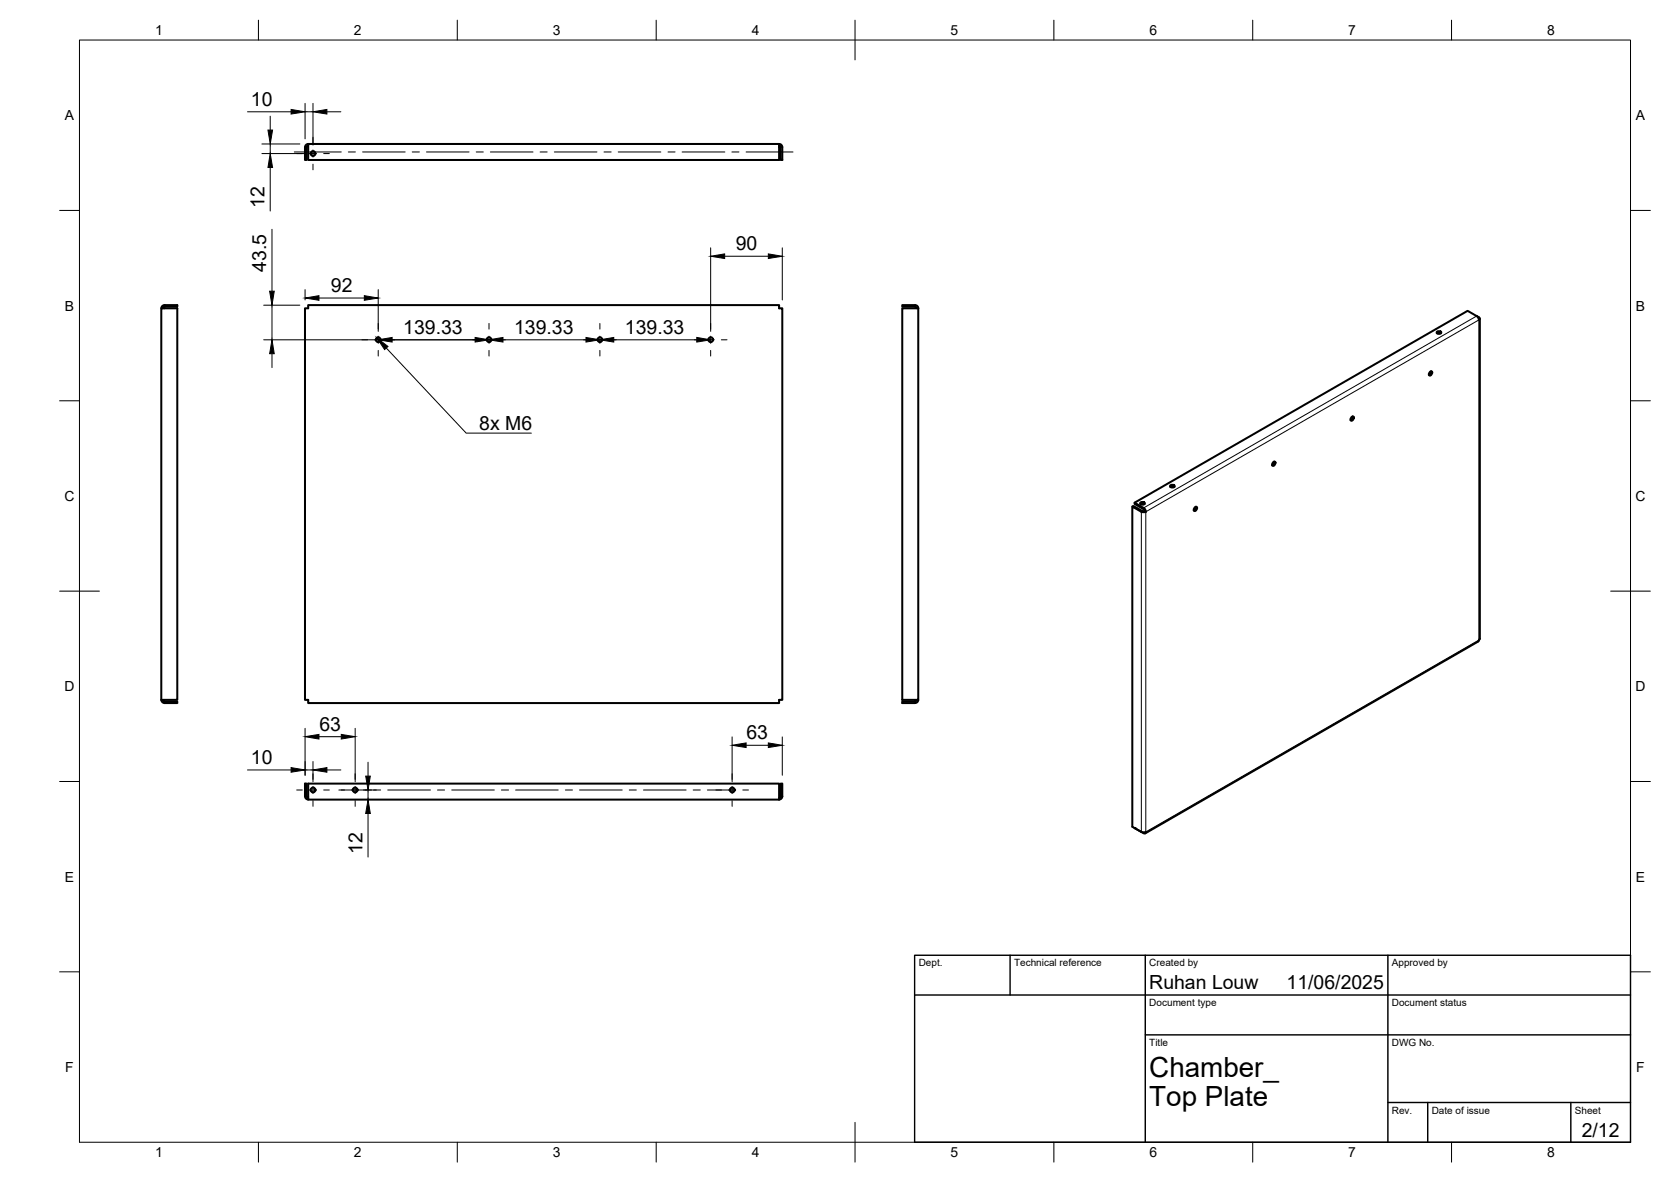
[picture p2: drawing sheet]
<svg xmlns="http://www.w3.org/2000/svg" width="420mm" height="297mm" viewBox="0 0 420 297" stroke-linecap="round" stroke-linejoin="round" font-family="sans-serif">
<!-- layer: Visible -->
<g fill="none" stroke="#000" stroke-width=".51">
<path d="M77.5 36.2h118.4v4h-118.4zM77.5 36.6l-.4 .4M77.5 36.2a.83 .83 0 0 0-.8 .8v3.2h.4v-3.2M195.9 36.2a.79 .79 0 0 1 .8 .8v3.2h-.4v-3.2l-.4-.4M40.6 77.5h4v98.4h-4zM40.6 77.5a.79 .79 0 0 1 .8-.8h3.2v.4h-3.2l-.4 .4M76.7 77.5h.8v-.8h118.4v.8h.8v98.4h-.8v.8h-118.4v-.8h-.8zM226.9 77.5h4v98.4h-4zM230.5 77.5l-.4-.4h-3.2v-.4h3.2a.79 .79 0 0 1 .8 .8M371.3 79.4l.4 .4 .2 .6 .2-.3-.2-.4-2.9-1.6-83.7 48.2M359.5 93.5l.4-.2 .2 .3-.2 .6-.4 .2-.2-.3zM359.8 93.3l-.1 .6-.4 .3"/>
<path d="M361.3 83.7l.5-.2 .5 .2M361.4 83.3l.6-.1 .2 .1 .2 .4-.7 .2-.5-.2zM372.1 80.1v80.4M320.1 116.2l.4-.2 .2 .3-.2 .5-.4 .3-.2-.3zM320.4 116l-.1 .6-.4 .3M339.8 104.9l.4-.3 .2 .3-.2 .6-.4 .2-.2-.3zM340.1 104.6l-.1 .6-.4 .4M284.7 127.3l.3-.1 2.3 1.2h.5M286.7 126.6l.6-.1 .5 .1M286.8 126.2h.6h.3l.1 .4-.7 .2-.4-.2zM287 128.6l-2.3-1.3v80.5l2.3 1.3M287 128.6l.6 .1 .5-.1"/>
<path d="M287.5 127.6l-2.2-1.3v.3l2.2 1.4M287.6 127.9l.2 .5M287.6 127.6l.4 .4 .1 .6-.3-.2M294.2 122.3l.6-.2 .5 .2M294.4 121.9l.5-.1 .3 .1 .2 .4-.8 .2-.4-.2zM300.4 127.6l.4-.3 .2 .3-.2 .6-.4 .2-.2-.3zM300.7 127.4l-.1 .5-.4 .4M40.6 175.9a.79 .79 0 0 0 .8 .8M41 175.9l.4 .4h3.2v.4h-3.2M230.5 175.9l-.4 .4h-3.2v.4h3.2M230.9 175.9a.79 .79 0 0 1-.8 .8M371.7 161.2l-83.7 48.2"/>
<path d="M372.1 160.5l-.4 .7M77.5 196.9h118.4v4h-118.4zM77.1 200.1v-3.2h-.4v3.2a.79 .79 0 0 0 .8 .8M77.1 200.1l.4 .4M195.9 200.5l.4-.4v-3.2h.4v3.2a.79 .79 0 0 1-.8 .8M285.3 208.1l2.2 1.3M287 209l.6 .2 .5-.2M288.1 209l-.1 .4h-.4"/>
<circle cx="78.7" cy="38.6" r=".6"/>
<circle cx="95.1" cy="85.4" r=".6"/>
<circle cx="123" cy="85.4" r=".6"/>
<circle cx="150.8" cy="85.4" r=".6"/>
<circle cx="178.7" cy="85.4" r=".6"/>
<circle cx="78.7" cy="198.5" r=".6"/>
<circle cx="89.3" cy="198.5" r=".6"/>
<circle cx="184.1" cy="198.5" r=".6"/>
</g>
<!-- layer: Visible Narrow -->
<path d="M371.3 79.4l-83.8 48.2v.4M371.9 79.7l-.2 .1M287.3 128.4l-.3 .2v80.5M288.1 128.6l83.8-48.2v80.5l-83.8 48.2zM287.5 209.2v.2" fill="none" stroke="#000" stroke-width=".25"/>
<!-- layer: Visible -->
<circle cx="285.3" cy="208.1" r=".25" fill="#000"/>
<!-- layer: BORDER -->
<g fill="none" stroke="#000" stroke-width=".25">
<path d="M20 10.1h390v276.9h-390zM65 5.1v5M115 5.1v5M165 5.1v5M215 5.1v10M265 5.1v5M315 5.1v5M365 5.1v5M15 52.9h5M410 52.9h5M15 100.7h5M410 100.7h5"/>
<path d="M15 148.6h10M405 148.6h10M15 196.4h5M410 196.4h5M15 244.2h5M410 244.2h5M65 287v5M115 287v5M165 287v5M215 282.1v9.9M265 287v5M315 287v5"/>
<path d="M365 287v5"/>
</g>
<!-- layer: TITLEBLOCK -->
<path d="M230 240.1h180v46.9h-180zM230 250h180M254 240.1v9.9M288 240.1v46.9M349 240.1v46.9M288 260.1h122M349 277.1h61M359 277.1v9.9M395 277.1v9.9" fill="none" stroke="#000" stroke-width=".36"/>
<!-- layer: Smart Centers -->
<g fill="none" stroke="#000" stroke-width=".25">
<path d="M74 38.2h11.8M74.6 38.6h1.4M77.8 38.6h1.8M78.7 34.5v1.4M78.7 37.7v1.8M81.4 38.6h1.4M87.6 38.2h1.8M91.2 38.2h10.7M103.7 38.2h1.8M107.2 38.2h10.7M119.7 38.2h1.8M123.3 38.2h10.7"/>
<path d="M135.8 38.2h1.8M139.4 38.2h10.7M151.9 38.2h1.8M155.4 38.2h10.8M168 38.2h1.7M171.5 38.2h10.7M184 38.2h1.8M187.6 38.2h11.8M78.7 41.3v1.4M91 85.4h1.4M94.2 85.4h1.8M95.1 81.3v1.4"/>
<path d="M95.1 84.5v1.8M95.1 88.1v1.4M97.8 85.4h1.4M118.9 85.4h1.4M122.1 85.4h1.8M123 81.3v1.4M123 84.5v1.8M123 88.1v1.4M125.6 85.4h1.5M146.7 85.4h1.4M149.9 85.4h1.8M150.8 81.3v1.4"/>
<path d="M150.8 84.5v1.8M150.8 88.1v1.4M153.5 85.4h1.4M174.6 85.4h1.4M177.8 85.4h1.8M178.7 81.3v1.4M178.7 84.5v1.8M178.7 88.1v1.4M181.4 85.4h1.4M74.6 198.5h1.4M77.8 198.5h1.8M78.7 194.4v1.5"/>
<path d="M78.7 197.6v1.8M81.4 198.5h1.4M85.2 198.5h8.2M89.3 194.4v1.5M89.3 197.6v1.8M93.9 198.5h1.8M97.5 198.5h10.7M110 198.5h1.8M113.6 198.5h10.7M126.1 198.5h1.8M129.6 198.5h10.8M142.2 198.5h1.7"/>
<path d="M145.7 198.5h10.7M158.2 198.5h1.8M161.8 198.5h10.7M174.3 198.5h1.8M177.9 198.5h7.1M184.1 194.4v1.5M184.1 197.6v1.8M186.8 198.5h1.4M78.7 201.2v1.4M89.3 201.2v1.4M184.1 201.2v1.4"/>
</g>
<!-- layer: FD_Dimensions -->
<g fill="none" stroke="#000" stroke-width=".25">
<path d="M62.2 28.1h11M65.8 36.2h9.6M65.8 38.6h10.8M67.9 29.2v3.5M67.9 36.2v2.4M76.7 26v8.9M76.7 28.1h2M78.7 26v10.5M82.2 28.1h3.5M67.9 42.1v10.9M68.4 57.6v15.6M66.3 76.7h9.1"/>
<path d="M68.4 76.7v8.7M76.7 72.8v2.6M80.2 74.9h11.4M95.1 72.8v10.5M178.7 62.3v21M182.2 64.4h11M196.7 62.3v13.1M66.3 85.4h54.6M68.4 88.9v3.5M126.5 85.4h20.8M154.3 85.4h20.9M62.2 193.5h11"/>
<path d="M76.7 183v11.8M76.7 193.5h2M78.7 191.4v5M80.2 185.1h5.6M82.2 193.5h3.5M89.3 183v13.4M91.4 198.5h3.2M92.5 191.5v3.5M92.5 198.5v2.4M184.1 185.2v11.2M187.6 187.3h5.6M196.7 185.2v9.6"/>
<path d="M92.5 204.4v11"/>
</g>
<g fill="#000" stroke="#000" stroke-width=".25">
<path d="M67.4 32.7h1.1l-.6 3.5zM73.2 27.5l3.5 .6-3.5 .6zM78.7 28.1l3.5-.6v1.2zM67.9 38.6l.6 3.5h-1.1zM67.8 73.2h1.2l-.6 3.5zM76.7 74.9l3.5-.6v1.2zM91.6 74.3l3.5 .6-3.5 .6zM178.7 64.4l3.5-.6v1.2zM193.2 63.8l3.5 .6-3.5 .6zM68.4 85.4l.6 3.5h-1.2zM95.1 85.4l3.5-.6v1.2zM119.5 84.8l3.5 .6-3.5 .6z"/>
<path d="M123 85.4l3.5-.6v1.2zM147.3 84.8l3.5 .6-3.5 .6zM150.8 85.4l3.5-.6v1.2zM175.2 84.8l3.5 .6-3.5 .6zM73.2 192.9l3.5 .6-3.5 .6zM76.7 185.1l3.5-.5v1.1zM78.7 193.5l3.5-.6v1.2zM85.8 184.6l3.5 .5-3.5 .6zM91.9 195h1.2l-.6 3.5zM184.1 187.3l3.5-.6v1.2zM193.2 186.7l3.5 .6-3.5 .6zM92.5 200.9l.6 3.5h-1.2z"/>
</g>
<!-- layer: Hole Notes -->
<path d="M94.7 84.9l2.9 2.2-.9 .7z" fill="#000" stroke="#000" stroke-width=".25"/>
<path d="M97.1 87.5l20.1 21.3h16.4" fill="none" stroke="#000" stroke-width=".25"/>
<g font-size="7">
<text x="289" y="270.6">Chamber_</text>
<text x="289" y="278.1">Top Plate</text>
</g>
<g font-size="4.9">
<text x="63.1" y="26.6">10</text>
<text x="66.5" y="52.2" transform="rotate(-90 66.5 52.2)">12</text>
<text x="185" y="62.9">90</text>
<text x="66.9" y="68.4" transform="rotate(-90 66.9 68.4)">43.5</text>
<text x="83.2" y="73.4">92</text>
<text x="101.4" y="83.9">139.33</text>
<text x="129.3" y="83.9">139.33</text>
<text x="157.1" y="83.9">139.33</text>
<text x="120.5" y="108.1">8x M6</text>
<text x="80.3" y="183.7">63</text>
<text x="187.7" y="185.8">63</text>
<text x="63.1" y="192">10</text>
<text x="91.1" y="214.5" transform="rotate(-90 91.1 214.5)">12</text>
<text x="289" y="248.5">Ruhan Louw</text>
<text x="323.5" y="248.5">11/06/2025</text>
<text x="397.7" y="285.7">2/12</text>
</g>
<g font-size="3.5">
<text x="39" y="8.8">1</text>
<text x="89" y="8.8">2</text>
<text x="139" y="8.8">3</text>
<text x="189" y="8.8">4</text>
<text x="239" y="8.8">5</text>
<text x="289" y="8.8">6</text>
<text x="339" y="8.8">7</text>
<text x="389" y="8.8">8</text>
<text x="16.3" y="30.2">A</text>
<text x="411.3" y="30.2">A</text>
<text x="16.3" y="78">B</text>
<text x="411.3" y="78">B</text>
<text x="16.2" y="125.9">C</text>
<text x="411.2" y="125.9">C</text>
<text x="16.2" y="173.7">D</text>
<text x="411.2" y="173.7">D</text>
<text x="16.3" y="221.6">E</text>
<text x="411.3" y="221.6">E</text>
<text x="16.4" y="269.4">F</text>
<text x="411.4" y="269.4">F</text>
<text x="39" y="290.8">1</text>
<text x="89" y="290.8">2</text>
<text x="139" y="290.8">3</text>
<text x="189" y="290.8">4</text>
<text x="239" y="290.8">5</text>
<text x="289" y="290.8">6</text>
<text x="339" y="290.8">7</text>
<text x="389" y="290.8">8</text>
</g>
<g font-size="2.5">
<text x="231" y="242.9">Dept.</text>
<text x="255" y="242.9">Technical reference</text>
<text x="289" y="242.9">Created by</text>
<text x="350" y="242.9">Approved by</text>
<text x="289" y="252.8">Document type</text>
<text x="350" y="252.8">Document status</text>
<text x="289" y="262.9">Title</text>
<text x="350" y="262.9">DWG No.</text>
<text x="350" y="279.9">Rev.</text>
<text x="360" y="279.9">Date of issue</text>
<text x="396" y="279.9">Sheet</text>
</g>
</svg>
